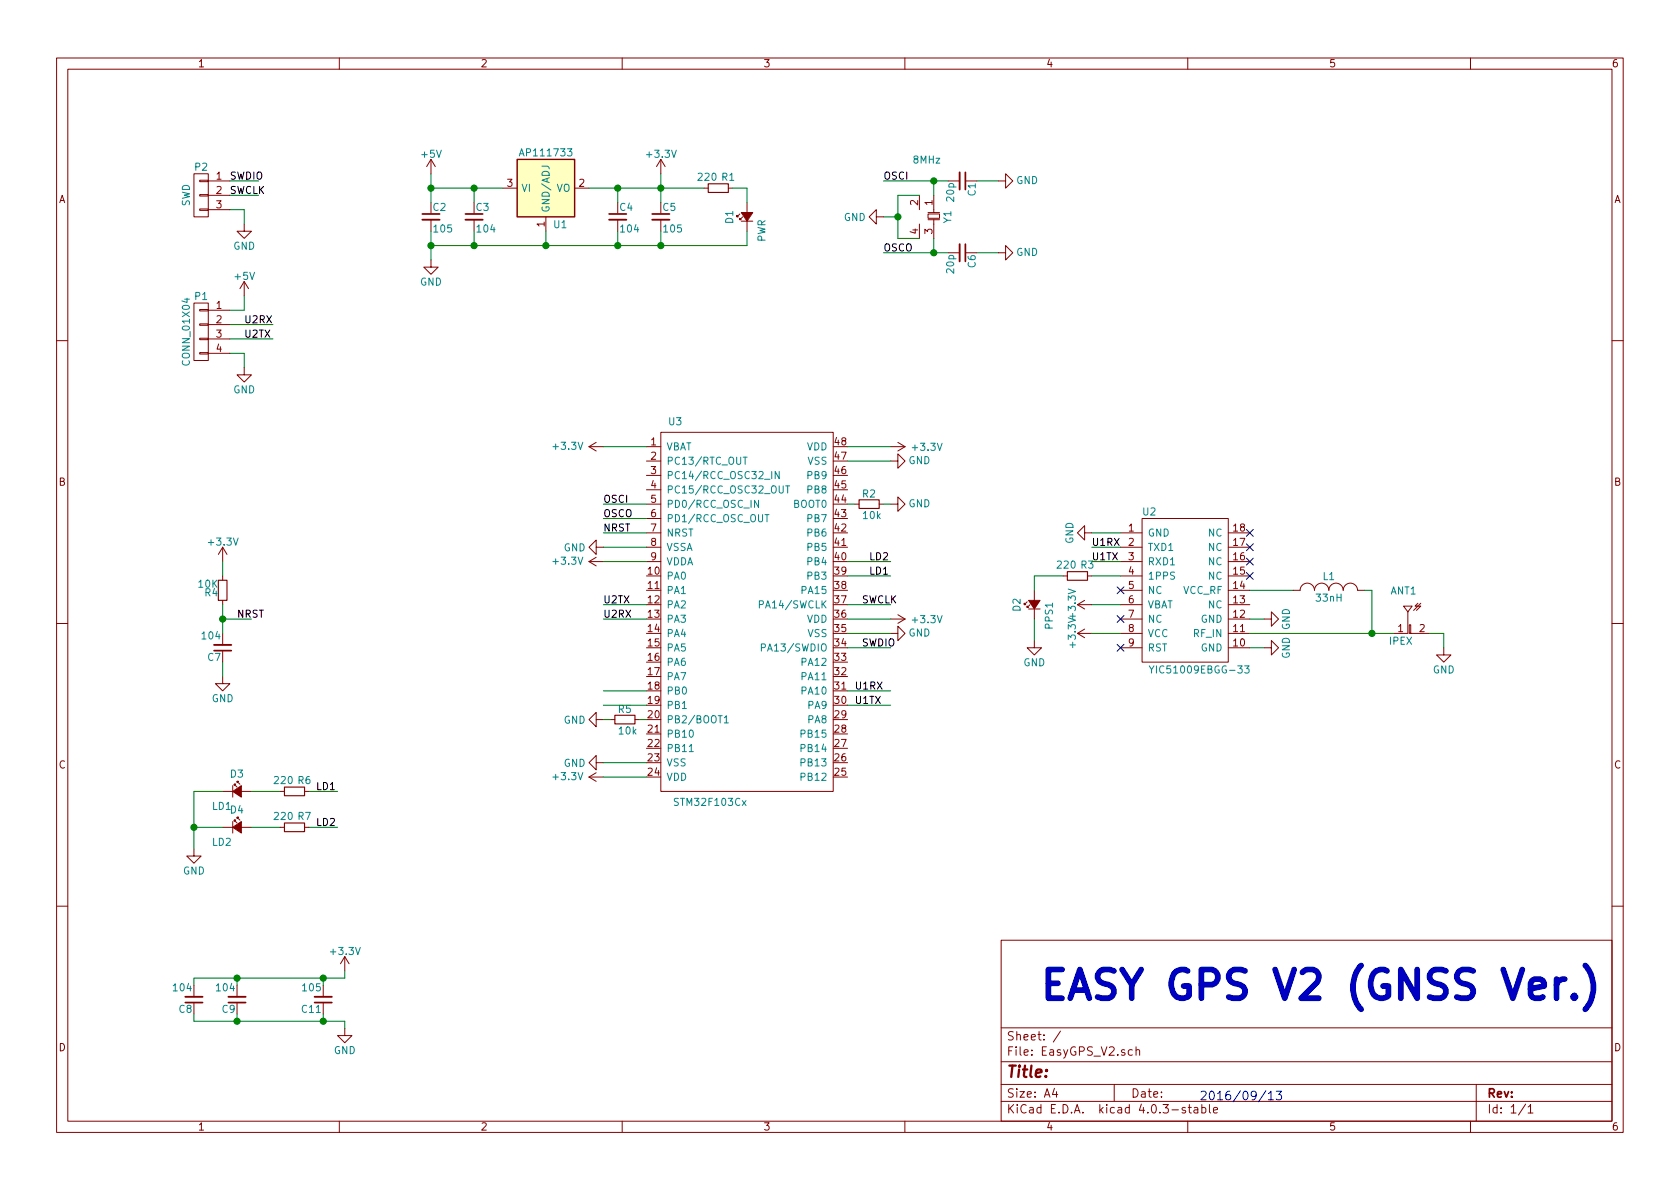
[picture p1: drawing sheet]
EESchema Schematic File Version 2
LIBS:power
LIBS:device
LIBS:transistors
LIBS:conn
LIBS:linear
LIBS:regul
LIBS:74xx
LIBS:cmos4000
LIBS:adc-dac
LIBS:memory
LIBS:xilinx
LIBS:microcontrollers
LIBS:dsp
LIBS:microchip
LIBS:analog_switches
LIBS:motorola
LIBS:texas
LIBS:intel
LIBS:audio
LIBS:interface
LIBS:digital-audio
LIBS:philips
LIBS:display
LIBS:cypress
LIBS:siliconi
LIBS:opto
LIBS:atmel
LIBS:contrib
LIBS:valves
LIBS:HanYuanComponts
LIBS:EasyGPS_V2-cache
EELAYER 25 0
EELAYER END
$Descr A4 11693 8268
encoding utf-8
Sheet 1 1
Title ""
Date ""
Rev ""
Comp ""
Comment1 ""
Comment2 ""
Comment3 ""
Comment4 ""
$EndDescr
Text Notes 7250 6950 0    200  ~ 40
EASY GPS V2 (GNSS Ver.)
Text Notes 8350 7650 0    60   ~ 0
2016/09/13\n
$Comp
L YIC51009EBGG-33 U2
U 1 1
P 8250 4100
F 0 "U2" H 8000 4650 50  0000 C CNN
F 1 "YIC51009EBGG-33" H 8350 3550 50  0000 C CNN
F 2 "HanYuan:YIC51009EBGG-33" H 8250 3550 60  0001 C CNN
F 3 "" H 8250 3550 60  0001 C CNN
	1    8250 4100
	1    0    0    -1  
$EndComp
$Comp
L CONN_01X04 P1
U 1 1
P 1400 2300
F 0 "P1" H 1400 2550 50  0000 C CNN
F 1 "CONN_01X04" V 1500 2300 50  0000 C CNN
F 2 "HanYuan:PH-4P-2.0mm-D90" H 1400 2300 50  0001 C CNN
F 3 "" H 1400 2300 50  0000 C CNN
	1    1400 2300
	-1   0    0    -1  
$EndComp
$Comp
L AP111733 U1
U 1 1
P 3800 1300
F 0 "U1" H 3900 1050 50  0000 C CNN
F 1 "AP111733" H 3800 1550 50  0000 C CNN
F 2 "HanYuan:SOT-223-4" H 3800 950 50  0001 C CNN
F 3 "" H 3900 1050 50  0000 C CNN
	1    3800 1300
	1    0    0    -1  
$EndComp
$Comp
L STM32F103Cx U3
U 1 1
P 5200 4300
F 0 "U3" H 4650 5650 50  0000 L BNN
F 1 "STM32F103Cx" H 5200 3000 50  0000 R BNN
F 2 "HanYuan:QFP48-7x7p0.5" H 5800 3050 50  0001 R TNN
F 3 "" H 7650 4400 50  0000 C CNN
	1    5200 4300
	1    0    0    -1  
$EndComp
$Comp
L C_Small C7
U 1 1
P 1550 4500
F 0 "C7" H 1560 4570 50  0000 L CNN
F 1 "104" H 1560 4420 50  0000 L CNN
F 2 "HanYuan:C0805" H 1550 4500 50  0001 C CNN
F 3 "" H 1550 4500 50  0000 C CNN
	1    1550 4500
	-1   0    0    1   
$EndComp
$Comp
L R_Small R4
U 1 1
P 1550 4100
F 0 "R4" H 1580 4120 50  0000 L CNN
F 1 "10K" H 1580 4060 50  0000 L CNN
F 2 "HanYuan:R0805" H 1550 4100 50  0001 C CNN
F 3 "" H 1550 4100 50  0000 C CNN
	1    1550 4100
	-1   0    0    1   
$EndComp
NoConn ~ 8700 3700
NoConn ~ 8700 3800
NoConn ~ 8700 3900
NoConn ~ 8700 4000
NoConn ~ 7800 4300
$Comp
L INDUCTOR_SMALL L1
U 1 1
P 9250 4100
F 0 "L1" H 9250 4200 50  0000 C CNN
F 1 "33nH" H 9250 4050 50  0000 C CNN
F 2 "HanYuan:L0805" H 9250 4100 50  0001 C CNN
F 3 "" H 9250 4100 50  0000 C CNN
	1    9250 4100
	1    0    0    -1  
$EndComp
$Comp
L GND #PWR01
U 1 1
P 1700 2550
F 0 "#PWR01" H 1700 2300 50  0001 C CNN
F 1 "GND" H 1700 2400 50  0000 C CNN
F 2 "" H 1700 2550 50  0000 C CNN
F 3 "" H 1700 2550 50  0000 C CNN
	1    1700 2550
	1    0    0    -1  
$EndComp
$Comp
L GND #PWR02
U 1 1
P 8800 4500
F 0 "#PWR02" H 8800 4250 50  0001 C CNN
F 1 "GND" H 8800 4350 50  0000 C CNN
F 2 "" H 8800 4500 50  0000 C CNN
F 3 "" H 8800 4500 50  0000 C CNN
	1    8800 4500
	0    -1   -1   0   
$EndComp
$Comp
L GND #PWR03
U 1 1
P 8800 4300
F 0 "#PWR03" H 8800 4050 50  0001 C CNN
F 1 "GND" H 8800 4150 50  0000 C CNN
F 2 "" H 8800 4300 50  0000 C CNN
F 3 "" H 8800 4300 50  0000 C CNN
	1    8800 4300
	0    -1   -1   0   
$EndComp
$Comp
L +3.3V #PWR04
U 1 1
P 7600 4400
F 0 "#PWR04" H 7600 4250 50  0001 C CNN
F 1 "+3.3V" H 7600 4540 50  0000 C CNN
F 2 "" H 7600 4400 50  0000 C CNN
F 3 "" H 7600 4400 50  0000 C CNN
	1    7600 4400
	0    -1   -1   0   
$EndComp
$Comp
L +3.3V #PWR05
U 1 1
P 7600 4200
F 0 "#PWR05" H 7600 4050 50  0001 C CNN
F 1 "+3.3V" H 7600 4340 50  0000 C CNN
F 2 "" H 7600 4200 50  0000 C CNN
F 3 "" H 7600 4200 50  0000 C CNN
	1    7600 4200
	0    -1   -1   0   
$EndComp
NoConn ~ 7800 4100
$Comp
L Led_Small D2
U 1 1
P 7200 4200
F 0 "D2" H 7150 4325 50  0000 L CNN
F 1 "PPS1" H 7025 4100 50  0000 L CNN
F 2 "HanYuan:LED0805" V 7200 4200 50  0001 C CNN
F 3 "" V 7200 4200 50  0000 C CNN
	1    7200 4200
	0    -1   -1   0   
$EndComp
$Comp
L R_Small R3
U 1 1
P 7500 4000
F 0 "R3" V 7420 4020 50  0000 L CNN
F 1 "220" V 7420 3850 50  0000 L CNN
F 2 "HanYuan:R0805" H 7500 4000 50  0001 C CNN
F 3 "" H 7500 4000 50  0000 C CNN
	1    7500 4000
	0    1    1    0   
$EndComp
$Comp
L GND #PWR06
U 1 1
P 7200 4450
F 0 "#PWR06" H 7200 4200 50  0001 C CNN
F 1 "GND" H 7200 4300 50  0000 C CNN
F 2 "" H 7200 4450 50  0000 C CNN
F 3 "" H 7200 4450 50  0000 C CNN
	1    7200 4450
	1    0    0    -1  
$EndComp
Text Label 7600 3800 0    50   ~ 0
U1RX
Text Label 7600 3900 0    50   ~ 0
U1TX
$Comp
L GND #PWR07
U 1 1
P 7600 3700
F 0 "#PWR07" H 7600 3450 50  0001 C CNN
F 1 "GND" H 7600 3550 50  0000 C CNN
F 2 "" H 7600 3700 50  0000 C CNN
F 3 "" H 7600 3700 50  0000 C CNN
	1    7600 3700
	0    1    1    0   
$EndComp
Text Label 5950 4800 0    50   ~ 0
U1RX
Text Label 5950 4900 0    50   ~ 0
U1TX
$Comp
L R_Small R5
U 1 1
P 4350 5000
F 0 "R5" V 4275 4950 50  0000 L CNN
F 1 "10k" V 4425 4950 50  0000 L CNN
F 2 "HanYuan:R0805" H 4350 5000 50  0001 C CNN
F 3 "" H 4350 5000 50  0000 C CNN
	1    4350 5000
	0    1    1    0   
$EndComp
$Comp
L R_Small R2
U 1 1
P 6050 3500
F 0 "R2" V 5975 3450 50  0000 L CNN
F 1 "10k" V 6125 3450 50  0000 L CNN
F 2 "HanYuan:R0805" H 6050 3500 50  0001 C CNN
F 3 "" H 6050 3500 50  0000 C CNN
	1    6050 3500
	0    1    1    0   
$EndComp
Text Label 6050 4000 0    50   ~ 0
LD1
Text Label 6050 3900 0    50   ~ 0
LD2
$Comp
L GND #PWR08
U 1 1
P 4200 5300
F 0 "#PWR08" H 4200 5050 50  0001 C CNN
F 1 "GND" V 4200 5100 50  0000 C CNN
F 2 "" H 4200 5300 50  0000 C CNN
F 3 "" H 4200 5300 50  0000 C CNN
	1    4200 5300
	0    1    1    0   
$EndComp
$Comp
L GND #PWR09
U 1 1
P 4200 3800
F 0 "#PWR09" H 4200 3550 50  0001 C CNN
F 1 "GND" V 4200 3600 50  0000 C CNN
F 2 "" H 4200 3800 50  0000 C CNN
F 3 "" H 4200 3800 50  0000 C CNN
	1    4200 3800
	0    1    1    0   
$EndComp
$Comp
L GND #PWR010
U 1 1
P 6200 3200
F 0 "#PWR010" H 6200 2950 50  0001 C CNN
F 1 "GND" V 6200 3000 50  0000 C CNN
F 2 "" H 6200 3200 50  0000 C CNN
F 3 "" H 6200 3200 50  0000 C CNN
	1    6200 3200
	0    -1   -1   0   
$EndComp
$Comp
L GND #PWR011
U 1 1
P 6200 4400
F 0 "#PWR011" H 6200 4150 50  0001 C CNN
F 1 "GND" V 6200 4200 50  0000 C CNN
F 2 "" H 6200 4400 50  0000 C CNN
F 3 "" H 6200 4400 50  0000 C CNN
	1    6200 4400
	0    -1   -1   0   
$EndComp
$Comp
L +3.3V #PWR012
U 1 1
P 4200 5400
F 0 "#PWR012" H 4200 5250 50  0001 C CNN
F 1 "+3.3V" V 4200 5650 50  0000 C CNN
F 2 "" H 4200 5400 50  0000 C CNN
F 3 "" H 4200 5400 50  0000 C CNN
	1    4200 5400
	0    -1   -1   0   
$EndComp
$Comp
L +3.3V #PWR013
U 1 1
P 6200 4300
F 0 "#PWR013" H 6200 4150 50  0001 C CNN
F 1 "+3.3V" V 6200 4550 50  0000 C CNN
F 2 "" H 6200 4300 50  0000 C CNN
F 3 "" H 6200 4300 50  0000 C CNN
	1    6200 4300
	0    1    1    0   
$EndComp
$Comp
L +3.3V #PWR014
U 1 1
P 6200 3100
F 0 "#PWR014" H 6200 2950 50  0001 C CNN
F 1 "+3.3V" V 6200 3350 50  0000 C CNN
F 2 "" H 6200 3100 50  0000 C CNN
F 3 "" H 6200 3100 50  0000 C CNN
	1    6200 3100
	0    1    1    0   
$EndComp
$Comp
L +3.3V #PWR015
U 1 1
P 4200 3100
F 0 "#PWR015" H 4200 2950 50  0001 C CNN
F 1 "+3.3V" V 4200 3350 50  0000 C CNN
F 2 "" H 4200 3100 50  0000 C CNN
F 3 "" H 4200 3100 50  0000 C CNN
	1    4200 3100
	0    -1   -1   0   
$EndComp
$Comp
L +3.3V #PWR016
U 1 1
P 4200 3900
F 0 "#PWR016" H 4200 3750 50  0001 C CNN
F 1 "+3.3V" V 4200 4150 50  0000 C CNN
F 2 "" H 4200 3900 50  0000 C CNN
F 3 "" H 4200 3900 50  0000 C CNN
	1    4200 3900
	0    -1   -1   0   
$EndComp
Text Label 4200 4200 0    50   ~ 0
U2TX
Text Label 4200 4300 0    50   ~ 0
U2RX
Text Label 6000 4200 0    50   ~ 0
SWCLK
Text Label 6000 4500 0    50   ~ 0
SWDIO
$Comp
L GND #PWR017
U 1 1
P 6200 3500
F 0 "#PWR017" H 6200 3250 50  0001 C CNN
F 1 "GND" V 6200 3300 50  0000 C CNN
F 2 "" H 6200 3500 50  0000 C CNN
F 3 "" H 6200 3500 50  0000 C CNN
	1    6200 3500
	0    -1   -1   0   
$EndComp
$Comp
L GND #PWR018
U 1 1
P 4200 5000
F 0 "#PWR018" H 4200 4750 50  0001 C CNN
F 1 "GND" V 4200 4800 50  0000 C CNN
F 2 "" H 4200 5000 50  0000 C CNN
F 3 "" H 4200 5000 50  0000 C CNN
	1    4200 5000
	0    1    1    0   
$EndComp
Text Label 1700 2350 0    50   ~ 0
U2TX
Text Label 1700 2250 0    50   ~ 0
U2RX
$Comp
L C_Small C2
U 1 1
P 3000 1500
F 0 "C2" H 3010 1570 50  0000 L CNN
F 1 "105" H 3010 1420 50  0000 L CNN
F 2 "HanYuan:C0805" H 3000 1500 50  0001 C CNN
F 3 "" H 3000 1500 50  0000 C CNN
	1    3000 1500
	1    0    0    -1  
$EndComp
$Comp
L C_Small C3
U 1 1
P 3300 1500
F 0 "C3" H 3310 1570 50  0000 L CNN
F 1 "104" H 3310 1420 50  0000 L CNN
F 2 "HanYuan:C0805" H 3300 1500 50  0001 C CNN
F 3 "" H 3300 1500 50  0000 C CNN
	1    3300 1500
	1    0    0    -1  
$EndComp
$Comp
L C_Small C4
U 1 1
P 4300 1500
F 0 "C4" H 4310 1570 50  0000 L CNN
F 1 "104" H 4310 1420 50  0000 L CNN
F 2 "HanYuan:C0805" H 4300 1500 50  0001 C CNN
F 3 "" H 4300 1500 50  0000 C CNN
	1    4300 1500
	1    0    0    -1  
$EndComp
$Comp
L C_Small C5
U 1 1
P 4600 1500
F 0 "C5" H 4610 1570 50  0000 L CNN
F 1 "105" H 4610 1420 50  0000 L CNN
F 2 "HanYuan:C0805" H 4600 1500 50  0001 C CNN
F 3 "" H 4600 1500 50  0000 C CNN
	1    4600 1500
	1    0    0    -1  
$EndComp
$Comp
L +5V #PWR019
U 1 1
P 1700 2050
F 0 "#PWR019" H 1700 1900 50  0001 C CNN
F 1 "+5V" H 1700 2190 50  0000 C CNN
F 2 "" H 1700 2050 50  0000 C CNN
F 3 "" H 1700 2050 50  0000 C CNN
	1    1700 2050
	1    0    0    -1  
$EndComp
$Comp
L +5V #PWR020
U 1 1
P 3000 1200
F 0 "#PWR020" H 3000 1050 50  0001 C CNN
F 1 "+5V" H 3000 1340 50  0000 C CNN
F 2 "" H 3000 1200 50  0000 C CNN
F 3 "" H 3000 1200 50  0000 C CNN
	1    3000 1200
	1    0    0    -1  
$EndComp
$Comp
L +3.3V #PWR021
U 1 1
P 4600 1200
F 0 "#PWR021" H 4600 1050 50  0001 C CNN
F 1 "+3.3V" H 4600 1340 50  0000 C CNN
F 2 "" H 4600 1200 50  0000 C CNN
F 3 "" H 4600 1200 50  0000 C CNN
	1    4600 1200
	1    0    0    -1  
$EndComp
$Comp
L GND #PWR022
U 1 1
P 3000 1800
F 0 "#PWR022" H 3000 1550 50  0001 C CNN
F 1 "GND" H 3000 1650 50  0000 C CNN
F 2 "" H 3000 1800 50  0000 C CNN
F 3 "" H 3000 1800 50  0000 C CNN
	1    3000 1800
	1    0    0    -1  
$EndComp
Text Label 1650 4300 0    50   ~ 0
NRST
Text Label 4200 3700 0    50   ~ 0
NRST
$Comp
L +3.3V #PWR023
U 1 1
P 1550 3900
F 0 "#PWR023" H 1550 3750 50  0001 C CNN
F 1 "+3.3V" H 1550 4040 50  0000 C CNN
F 2 "" H 1550 3900 50  0000 C CNN
F 3 "" H 1550 3900 50  0000 C CNN
	1    1550 3900
	1    0    0    -1  
$EndComp
$Comp
L GND #PWR024
U 1 1
P 1550 4700
F 0 "#PWR024" H 1550 4450 50  0001 C CNN
F 1 "GND" H 1550 4550 50  0000 C CNN
F 2 "" H 1550 4700 50  0000 C CNN
F 3 "" H 1550 4700 50  0000 C CNN
	1    1550 4700
	1    0    0    -1  
$EndComp
$Comp
L Led_Small D3
U 1 1
P 1650 5500
F 0 "D3" H 1600 5625 50  0000 L CNN
F 1 "LD1" H 1475 5400 50  0000 L CNN
F 2 "HanYuan:LED0805" V 1650 5500 50  0001 C CNN
F 3 "" V 1650 5500 50  0000 C CNN
	1    1650 5500
	1    0    0    -1  
$EndComp
$Comp
L R_Small R6
U 1 1
P 2050 5500
F 0 "R6" V 1970 5520 50  0000 L CNN
F 1 "220" V 1970 5350 50  0000 L CNN
F 2 "HanYuan:R0805" H 2050 5500 50  0001 C CNN
F 3 "" H 2050 5500 50  0000 C CNN
	1    2050 5500
	0    1    1    0   
$EndComp
$Comp
L Led_Small D4
U 1 1
P 1650 5750
F 0 "D4" H 1600 5875 50  0000 L CNN
F 1 "LD2" H 1475 5650 50  0000 L CNN
F 2 "HanYuan:LED0805" V 1650 5750 50  0001 C CNN
F 3 "" V 1650 5750 50  0000 C CNN
	1    1650 5750
	1    0    0    -1  
$EndComp
$Comp
L R_Small R7
U 1 1
P 2050 5750
F 0 "R7" V 1970 5770 50  0000 L CNN
F 1 "220" V 1970 5600 50  0000 L CNN
F 2 "HanYuan:R0805" H 2050 5750 50  0001 C CNN
F 3 "" H 2050 5750 50  0000 C CNN
	1    2050 5750
	0    1    1    0   
$EndComp
$Comp
L GND #PWR025
U 1 1
P 1350 5900
F 0 "#PWR025" H 1350 5650 50  0001 C CNN
F 1 "GND" H 1350 5750 50  0000 C CNN
F 2 "" H 1350 5900 50  0000 C CNN
F 3 "" H 1350 5900 50  0000 C CNN
	1    1350 5900
	1    0    0    -1  
$EndComp
Text Label 2200 5500 0    50   ~ 0
LD1
Text Label 2200 5750 0    50   ~ 0
LD2
$Comp
L ANT ANT1
U 1 1
P 9800 4300
F 0 "ANT1" H 9770 4500 50  0000 C CNN
F 1 "IPEX" H 9750 4150 50  0000 C CNN
F 2 "HanYuan:IPEX-Socket" H 9800 4300 60  0001 C CNN
F 3 "" H 9800 4300 60  0001 C CNN
	1    9800 4300
	1    0    0    -1  
$EndComp
$Comp
L GND #PWR026
U 1 1
P 10050 4500
F 0 "#PWR026" H 10050 4250 50  0001 C CNN
F 1 "GND" H 10050 4350 50  0000 C CNN
F 2 "" H 10050 4500 50  0000 C CNN
F 3 "" H 10050 4500 50  0000 C CNN
	1    10050 4500
	1    0    0    -1  
$EndComp
$Comp
L Led_Small D1
U 1 1
P 5200 1500
F 0 "D1" H 5150 1625 50  0000 L CNN
F 1 "PWR" H 5025 1400 50  0000 L CNN
F 2 "HanYuan:LED0805" V 5200 1500 50  0001 C CNN
F 3 "" V 5200 1500 50  0000 C CNN
	1    5200 1500
	0    -1   -1   0   
$EndComp
$Comp
L R_Small R1
U 1 1
P 5000 1300
F 0 "R1" V 4920 1320 50  0000 L CNN
F 1 "220" V 4920 1150 50  0000 L CNN
F 2 "HanYuan:R0805" H 5000 1300 50  0001 C CNN
F 3 "" H 5000 1300 50  0000 C CNN
	1    5000 1300
	0    1    1    0   
$EndComp
Text Label 4200 3500 0    50   ~ 0
OSCI
Text Label 4200 3600 0    50   ~ 0
OSCO
$Comp
L Crystal-0532 Y1
U 1 1
P 6450 1500
F 0 "Y1" H 6450 1650 50  0000 C CNN
F 1 "8MHz" V 6050 1500 50  0000 C CNN
F 2 "HanYuan:Crystal-4-5032" H 6450 1500 60  0001 C CNN
F 3 "" H 6450 1500 60  0001 C CNN
	1    6450 1500
	0    1    1    0   
$EndComp
$Comp
L C_Small C6
U 1 1
P 6700 1750
F 0 "C6" H 6710 1820 50  0000 L CNN
F 1 "20p" H 6710 1670 50  0000 L CNN
F 2 "HanYuan:C0805" H 6700 1750 50  0001 C CNN
F 3 "" H 6700 1750 50  0000 C CNN
	1    6700 1750
	0    1    1    0   
$EndComp
$Comp
L C_Small C1
U 1 1
P 6700 1250
F 0 "C1" H 6710 1320 50  0000 L CNN
F 1 "20p" H 6710 1170 50  0000 L CNN
F 2 "HanYuan:C0805" H 6700 1250 50  0001 C CNN
F 3 "" H 6700 1250 50  0000 C CNN
	1    6700 1250
	0    1    1    0   
$EndComp
Wire Wire Line
	8700 4100 9000 4100
Wire Wire Line
	8700 4400 9700 4400
Wire Wire Line
	9500 4100 9550 4100
Wire Wire Line
	9550 4100 9550 4400
Connection ~ 9550 4400
Wire Wire Line
	8700 4300 8800 4300
Wire Wire Line
	8700 4500 8800 4500
Wire Wire Line
	7600 4200 7800 4200
Wire Wire Line
	7600 4000 7800 4000
Wire Wire Line
	7400 4000 7200 4000
Wire Wire Line
	7200 4000 7200 4100
Wire Wire Line
	7200 4300 7200 4450
Wire Wire Line
	7800 3800 7600 3800
Wire Wire Line
	7800 3900 7600 3900
Wire Wire Line
	7800 3700 7600 3700
Wire Wire Line
	7600 4400 7800 4400
Wire Wire Line
	5900 4800 6200 4800
Wire Wire Line
	5900 4900 6200 4900
Wire Wire Line
	4500 4200 4200 4200
Wire Wire Line
	4500 4300 4200 4300
Wire Wire Line
	5900 3500 5950 3500
Wire Wire Line
	4450 5000 4500 5000
Wire Wire Line
	4500 4800 4200 4800
Wire Wire Line
	4500 4900 4200 4900
Wire Wire Line
	4500 3100 4200 3100
Wire Wire Line
	4500 3500 4200 3500
Wire Wire Line
	4500 3600 4200 3600
Wire Wire Line
	4500 3700 4200 3700
Wire Wire Line
	4500 3800 4200 3800
Wire Wire Line
	4500 3900 4200 3900
Wire Wire Line
	4500 5300 4200 5300
Wire Wire Line
	4500 5400 4200 5400
Wire Wire Line
	5900 4500 6200 4500
Wire Wire Line
	5900 4200 6200 4200
Wire Wire Line
	5900 4300 6200 4300
Wire Wire Line
	5900 4400 6200 4400
Wire Wire Line
	5900 3200 6200 3200
Wire Wire Line
	5900 3100 6200 3100
Wire Wire Line
	6150 3500 6200 3500
Wire Wire Line
	4250 5000 4200 5000
Wire Wire Line
	1700 2050 1700 2150
Wire Wire Line
	1700 2150 1600 2150
Wire Wire Line
	1600 2450 1700 2450
Wire Wire Line
	1700 2450 1700 2550
Wire Wire Line
	1600 2250 1900 2250
Wire Wire Line
	1600 2350 1900 2350
Wire Wire Line
	3000 1200 3000 1400
Wire Wire Line
	3000 1300 3500 1300
Connection ~ 3000 1300
Wire Wire Line
	3300 1400 3300 1300
Connection ~ 3300 1300
Wire Wire Line
	3000 1600 3000 1800
Wire Wire Line
	3000 1700 5200 1700
Wire Wire Line
	4600 1700 4600 1600
Connection ~ 3000 1700
Wire Wire Line
	4300 1600 4300 1700
Connection ~ 4300 1700
Wire Wire Line
	3800 1600 3800 1700
Connection ~ 3800 1700
Wire Wire Line
	3300 1600 3300 1700
Connection ~ 3300 1700
Wire Wire Line
	4100 1300 4900 1300
Wire Wire Line
	4600 1200 4600 1400
Connection ~ 4600 1300
Wire Wire Line
	4300 1400 4300 1300
Connection ~ 4300 1300
Wire Wire Line
	1550 4200 1550 4400
Wire Wire Line
	1550 4300 1750 4300
Connection ~ 1550 4300
Wire Wire Line
	1550 4000 1550 3900
Wire Wire Line
	1550 4600 1550 4700
Wire Wire Line
	1750 5500 1950 5500
Wire Wire Line
	1750 5750 1950 5750
Wire Wire Line
	1550 5500 1350 5500
Wire Wire Line
	1350 5500 1350 5900
Wire Wire Line
	1550 5750 1350 5750
Connection ~ 1350 5750
Wire Wire Line
	2150 5500 2350 5500
Wire Wire Line
	2150 5750 2350 5750
Wire Wire Line
	9950 4400 10050 4400
Wire Wire Line
	10050 4400 10050 4500
Wire Wire Line
	5100 1300 5200 1300
Wire Wire Line
	5200 1300 5200 1400
Wire Wire Line
	5200 1700 5200 1600
Connection ~ 4600 1700
Wire Wire Line
	6500 1350 6500 1250
Wire Wire Line
	6150 1250 6600 1250
Wire Wire Line
	6500 1650 6500 1750
Wire Wire Line
	6150 1750 6600 1750
Wire Wire Line
	6800 1250 6950 1250
Wire Wire Line
	6800 1750 6950 1750
$Comp
L GND #PWR027
U 1 1
P 6950 1750
F 0 "#PWR027" H 6950 1500 50  0001 C CNN
F 1 "GND" V 6950 1550 50  0000 C CNN
F 2 "" H 6950 1750 50  0000 C CNN
F 3 "" H 6950 1750 50  0000 C CNN
	1    6950 1750
	0    -1   -1   0   
$EndComp
$Comp
L GND #PWR028
U 1 1
P 6950 1250
F 0 "#PWR028" H 6950 1000 50  0001 C CNN
F 1 "GND" V 6950 1050 50  0000 C CNN
F 2 "" H 6950 1250 50  0000 C CNN
F 3 "" H 6950 1250 50  0000 C CNN
	1    6950 1250
	0    -1   -1   0   
$EndComp
Wire Wire Line
	6400 1350 6250 1350
Wire Wire Line
	6250 1350 6250 1650
Wire Wire Line
	6250 1650 6400 1650
Wire Wire Line
	6250 1500 6150 1500
Connection ~ 6250 1500
$Comp
L GND #PWR029
U 1 1
P 6150 1500
F 0 "#PWR029" H 6150 1250 50  0001 C CNN
F 1 "GND" V 6150 1300 50  0000 C CNN
F 2 "" H 6150 1500 50  0000 C CNN
F 3 "" H 6150 1500 50  0000 C CNN
	1    6150 1500
	0    1    1    0   
$EndComp
Connection ~ 6500 1250
Connection ~ 6500 1750
Text Label 6150 1250 0    50   ~ 0
OSCI
Text Label 6150 1750 0    50   ~ 0
OSCO
$Comp
L C_Small C8
U 1 1
P 1350 6950
F 0 "C8" H 1360 7020 50  0000 L CNN
F 1 "104" H 1360 6870 50  0000 L CNN
F 2 "HanYuan:C0805" H 1350 6950 50  0001 C CNN
F 3 "" H 1350 6950 50  0000 C CNN
	1    1350 6950
	-1   0    0    1   
$EndComp
$Comp
L C_Small C9
U 1 1
P 1650 6950
F 0 "C9" H 1660 7020 50  0000 L CNN
F 1 "104" H 1660 6870 50  0000 L CNN
F 2 "HanYuan:C0805" H 1650 6950 50  0001 C CNN
F 3 "" H 1650 6950 50  0000 C CNN
	1    1650 6950
	-1   0    0    1   
$EndComp
$Comp
L C_Small C11
U 1 1
P 2250 6950
F 0 "C11" H 2260 7020 50  0000 L CNN
F 1 "105" H 2260 6870 50  0000 L CNN
F 2 "HanYuan:C0805" H 2250 6950 50  0001 C CNN
F 3 "" H 2250 6950 50  0000 C CNN
	1    2250 6950
	-1   0    0    1   
$EndComp
$Comp
L +3.3V #PWR030
U 1 1
P 2400 6750
F 0 "#PWR030" H 2400 6600 50  0001 C CNN
F 1 "+3.3V" H 2400 6890 50  0000 C CNN
F 2 "" H 2400 6750 50  0000 C CNN
F 3 "" H 2400 6750 50  0000 C CNN
	1    2400 6750
	1    0    0    -1  
$EndComp
$Comp
L GND #PWR031
U 1 1
P 2400 7150
F 0 "#PWR031" H 2400 6900 50  0001 C CNN
F 1 "GND" H 2400 7000 50  0000 C CNN
F 2 "" H 2400 7150 50  0000 C CNN
F 3 "" H 2400 7150 50  0000 C CNN
	1    2400 7150
	1    0    0    -1  
$EndComp
Wire Wire Line
	2400 6750 2400 6800
Wire Wire Line
	2400 6800 1350 6800
Wire Wire Line
	1350 6800 1350 6850
Wire Wire Line
	1350 7050 1350 7100
Wire Wire Line
	1350 7100 2400 7100
Wire Wire Line
	2400 7100 2400 7150
Wire Wire Line
	2250 7050 2250 7100
Connection ~ 2250 7100
Wire Wire Line
	1650 7050 1650 7100
Connection ~ 1650 7100
Wire Wire Line
	1650 6850 1650 6800
Connection ~ 1650 6800
Wire Wire Line
	2250 6850 2250 6800
Connection ~ 2250 6800
$Comp
L CONN_01X03 P2
U 1 1
P 1400 1350
F 0 "P2" H 1400 1550 50  0000 C CNN
F 1 "SWD" V 1500 1350 50  0000 C CNN
F 2 "HanYuan:PH-3P-2.0mm" H 1400 1350 50  0001 C CNN
F 3 "" H 1400 1350 50  0000 C CNN
	1    1400 1350
	-1   0    0    -1  
$EndComp
Wire Wire Line
	1600 1250 1800 1250
Wire Wire Line
	1600 1350 1800 1350
Wire Wire Line
	1600 1450 1700 1450
Wire Wire Line
	1700 1450 1700 1550
$Comp
L GND #PWR032
U 1 1
P 1700 1550
F 0 "#PWR032" H 1700 1300 50  0001 C CNN
F 1 "GND" H 1700 1400 50  0000 C CNN
F 2 "" H 1700 1550 50  0000 C CNN
F 3 "" H 1700 1550 50  0000 C CNN
	1    1700 1550
	1    0    0    -1  
$EndComp
Text Label 1600 1250 0    50   ~ 0
SWDIO
Text Label 1600 1350 0    50   ~ 0
SWCLK
NoConn ~ 7800 4500
Wire Wire Line
	5900 4000 6200 4000
Wire Wire Line
	5900 3900 6200 3900
$EndSCHEMATC
